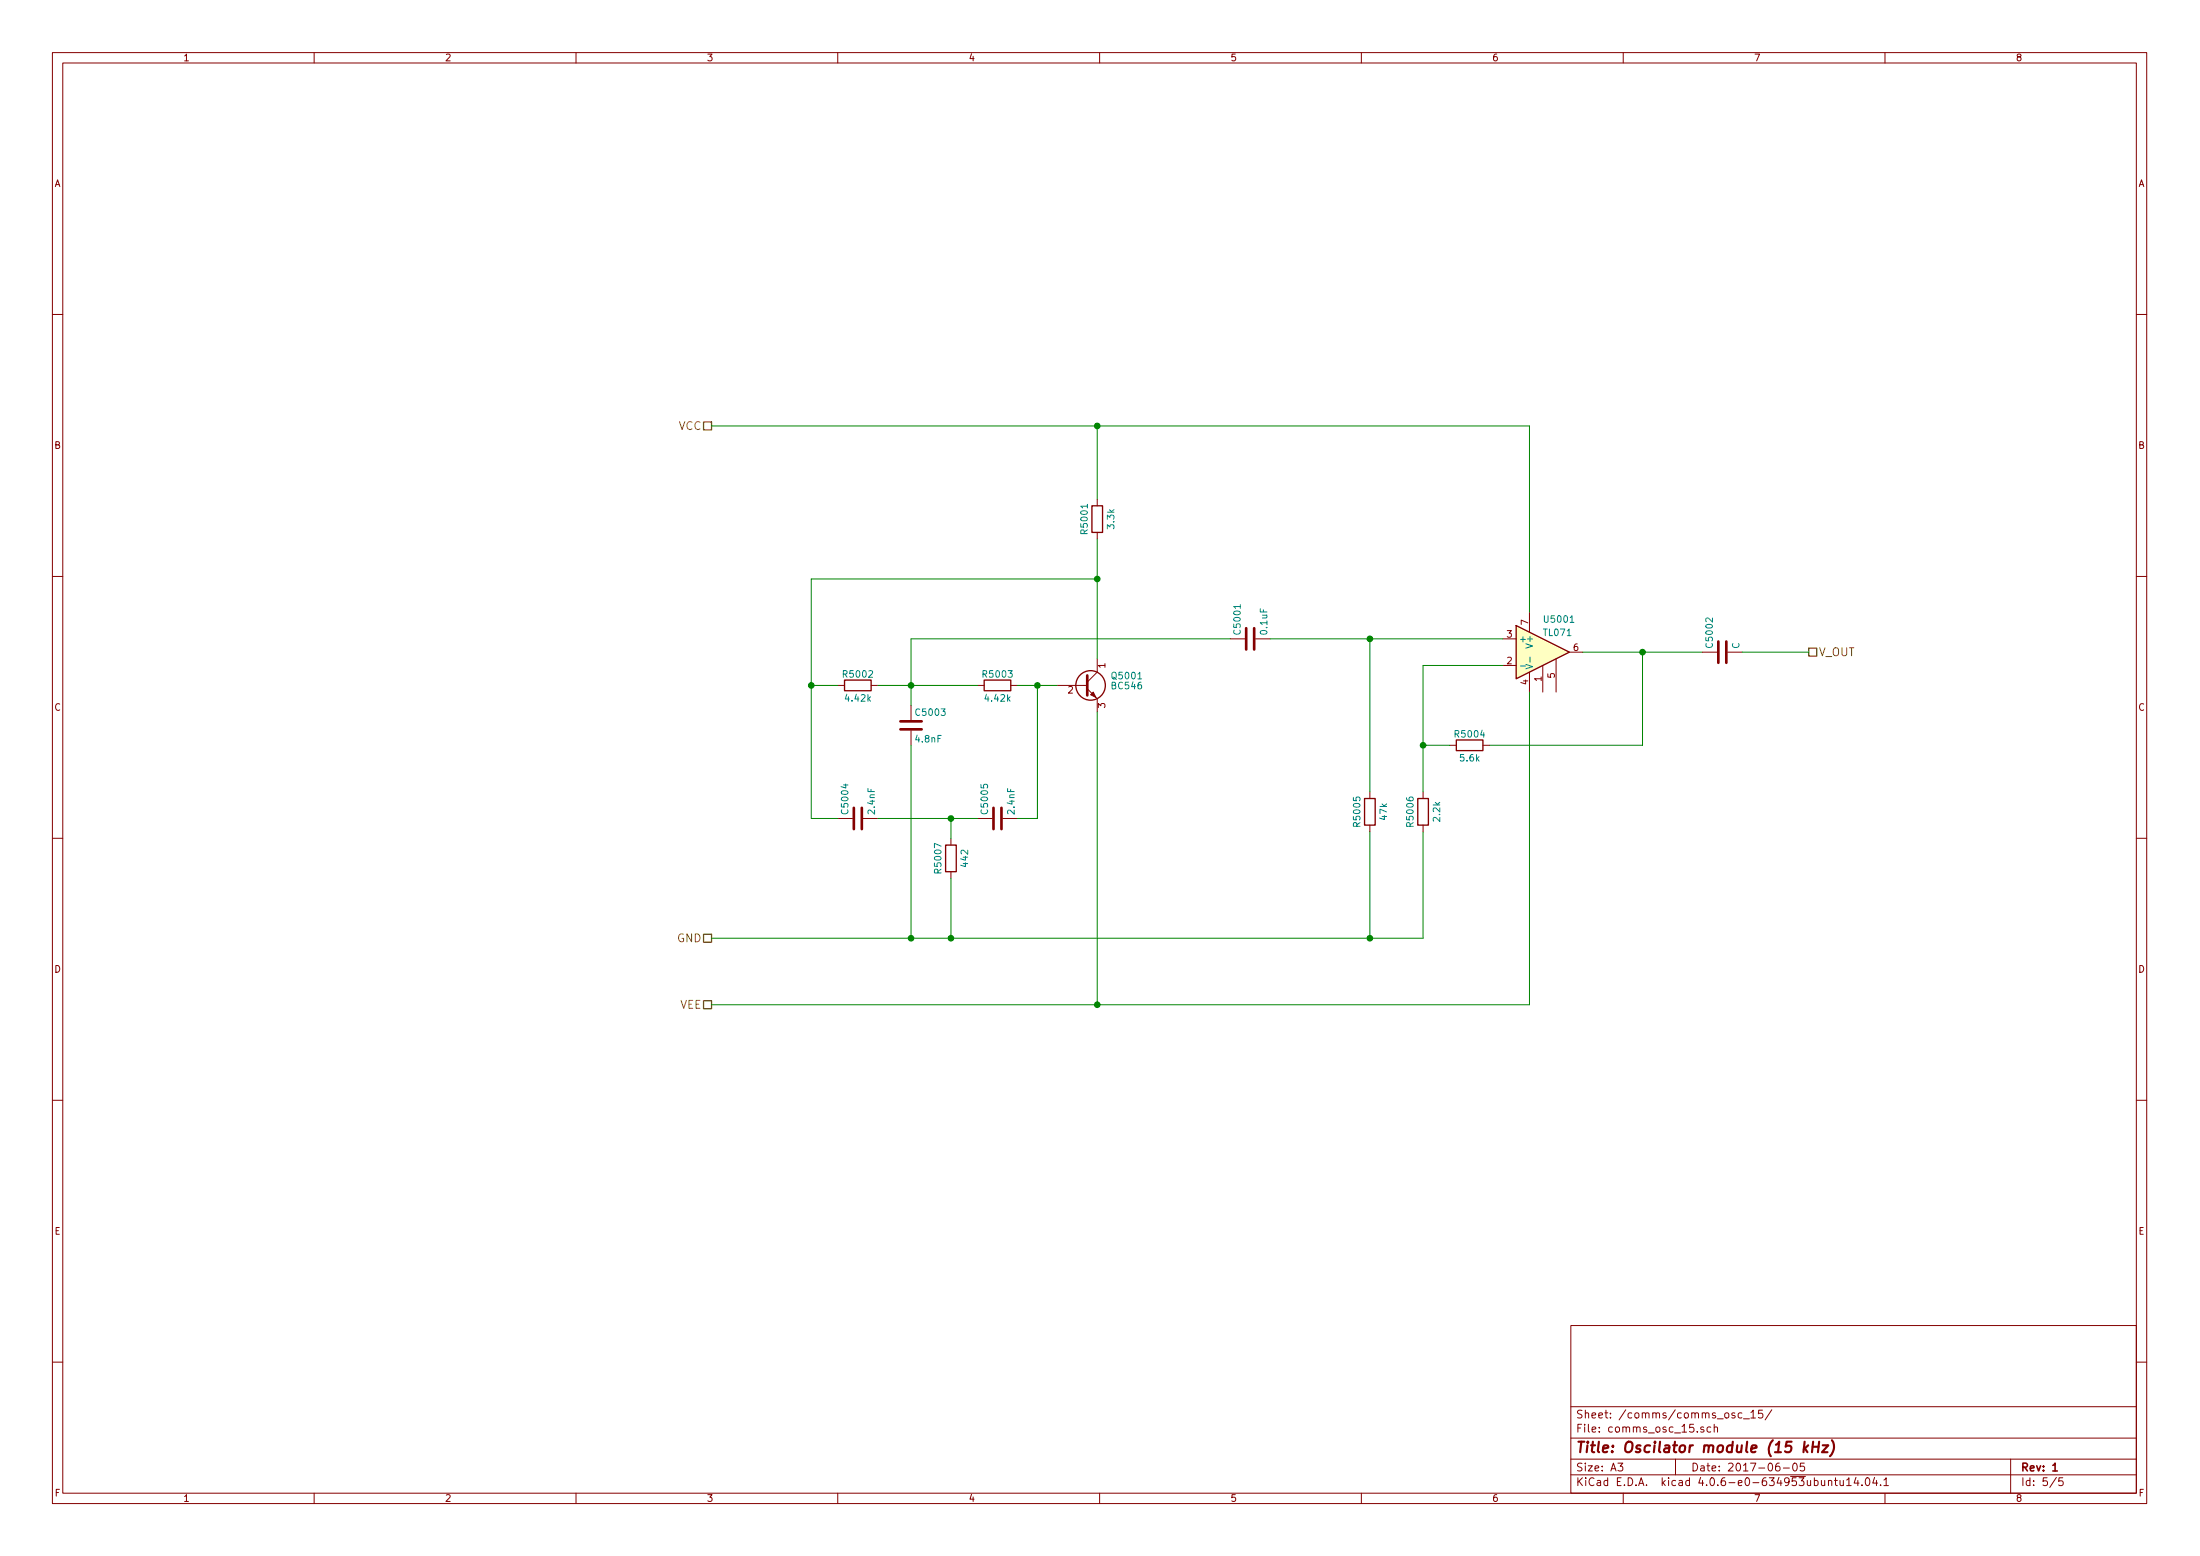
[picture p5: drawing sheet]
<svg xmlns="http://www.w3.org/2000/svg" width="420mm" height="297mm" viewBox="0 0 420 297" stroke-linecap="round" stroke-linejoin="round" font-family="sans-serif">
<g fill="none" stroke="#840000" stroke-width=".19">
<path d="M10 10h400v277h-400zM12 12h396v273.1h-396zM60 10v2M110 10v2M160 10v2M210 10v2M260 10v2M310 10v2M360 10v2M10 60h2M408 60h2M209.5 95.3v1.3"/>
<path d="M10 110h2M209.5 101.6v1.3M292.1 116.9v3.8M408 110h2M160 130.8h1.3M166.4 130.8h1.2M174 134.7v2.8M174 139.5v2.8M186.7 130.8h1.3M193 130.8h1.3M201.9 130.8h5.7M207.6 131.5l1.9 1.9v2.5"/>
<path d="M209.5 125.8v2.5l-1.9 1.9M234.9 122h2.8M239.8 122h2.8M287 127h2.6M287 122h2.6M292.1 128.3v3.8M294.6 127v5.1M297.2 125.8v6.3M299.7 124.5h2.6M325.1 124.5h2.8M329.9 124.5h2.8M160 156.2h2.8"/>
<path d="M164.8 156.2h2.8M186.7 156.2h2.8M191.5 156.2h2.8M261.6 151.2v1.2M261.6 157.5v1.3M271.8 151.2v1.2M271.8 157.5v1.3M276.9 142.3h1.2M283.2 142.3h1.3M10 160h2M181.6 160.1v1.2M181.6 166.4v1.3"/>
<path d="M408 160h2M10 210h2M408 210h2M300 253h108v32.1h-108zM10 260h2M300 278.5h108M300 274.5h108M300 268.5h108M309 279.3h.9l-.5 .6 .5 .1v.7l-.2 .1-.7-.1M320 278.5v3M325.4 272.5a.37 .37 0 0 0-.6 .1l.1 .2 .5 .2 .1 .1-.3 .3-.4-.1M326.7 272.5l-.4-.1-.3 .3 .1 .6 .2 .1 .4-.1"/>
<path d="M327.4 272.5l.2-.1 .4 .1v.9M327.4 271.9v1.5M332.7 269.8l-.5-.1-.2 .3v.6l.2 .1 .5-.1M333 270.9h1.1M334.4 269.6l.4-.4v1.5M334.4 270.7h.9M336.6 269.2h-.7l-.1 .7 .2-.1h.5l.2 .3-.1 .5-.2 .1-.6-.1M338.4 269.1l-1.3 2M339.8 279.3a.59 .59 0 0 0-.7 .6l.1 .8 .2 .1 .5-.1 .1-.5-.2-.3h-.4l-.3 .3M342.5 279.5l.2-.2a.81 .81 0 0 1 .6 .6 .81 .81 0 0 1-.3 .8l-.1 .1a.79 .79 0 0 1-.4-1.3zM344.6 279.3h-.7l-.1 .7 .2-.1h.5l.2 .3-.1 .5-.2 .1-.6-.1M384 278.5v6.6"/>
<path d="M408 260h2M60 285.1v1.9M110 285.1v1.9M160 285.1v1.9M210 285.1v1.9M260 285.1v1.9M300 281.5h108M310 285.1v1.9M340.6 280.2h1.1M349.2 282.7l.2-.1 .4 .1v.9M349.2 282.6v1M350.3 282.6h.6"/>
<path d="M350.5 282.1v1.3l.4 .2M351.4 282.6l.1 .9 .3 .1 .2-.1M352 282.6v1M352.7 282.5l.4-.4v1.5M352.7 283.6h.8M354.5 282l-.4 1.1h.9M354.8 282.6v1M355.6 283.5v.1M356.4 282.3l.2-.2a.81 .81 0 0 1 .6 .6 .81 .81 0 0 1-.3 .8l-.2 .1a.79 .79 0 0 1-.3-1.3zM358 282l-.3 1.1h.9M358.4 282.6v1M359.2 283.5v.1"/>
<path d="M359.8 282.5l.4-.4v1.5M359.8 283.6h.9M360 285.1v1.9M392.7 282l-1.2 2M394 282.1h-.8v.7l.2-.1h.5l.1 .3v.5l-.2 .1-.6-.1"/>
</g>
<path d="M392 280.8h.9" fill="none" stroke="#840000" stroke-width=".3"/>
<path d="M344.7 275.2l-.3 2M344.7 276.5l.5 .7M345.3 275.9l-.8 .8M346.2 276.2h1.1M346.3 275.2l-.3 2M347.4 275.2l-.2 2M348.1 275.9h1.1l-1.2 1.3h1M349.9 274.9a2.31 2.31 0 0 1-.4 3.1" fill="none" stroke="#840000" stroke-width=".41"/>
<g fill="none" stroke="#840000" stroke-width=".25">
<path d="M208.5 96.6h2.1v5h-2.1zM289.6 119.4l10.1 5.1-10.1 5.1zM161.3 129.8h5.1v2.1h-5.1zM188 129.8h5v2.1h-5zM260.6 152.4h2v5.1h-2zM270.8 152.4h2v5.1h-2zM278.1 141.3h5.1v2h-5.1zM180.6 161.3h2v5.1h-2z"/>
<circle cx="208.3" cy="130.8" r="2.82"/>
</g>
<path d="M238 119.9v4.1M239.5 119.9v4.1M172 139.2h4M172 137.7h4M207.6 128.9v3.9M328.2 122.5v4M329.7 122.5v4M163.1 154.2v4.1M164.6 154.2v4.1M189.7 154.2v4.1M191.3 154.2v4.1" fill="none" stroke="#840000" stroke-width=".51"/>
<path d="M208.3 132.6l.5-.5 .5 1z" fill="#840000" stroke="#840000" stroke-width=".19"/>
<path d="M289.6 119.4l10.1 5.1-10.1 5.1z" fill="#ffffc2" stroke="#ffffc2" stroke-width=".19"/>
<path d="M290.4 127.1h.9M291.4 126.8l1.3 .5-1.3 .4M292.2 125.4v1" fill="none" stroke="#008484" stroke-width=".19"/>
<path d="M134.4 80.6h1.5v1.5h-1.5zM345.4 123.7h1.6v1.6h-1.6zM134.4 178.3h1.5v1.6h-1.5zM134.4 191h1.5v1.6h-1.5z" fill="none" stroke="#848400" stroke-width=".25"/>
<g fill="none" stroke="#008400" stroke-width=".19">
<path d="M135.9 81.3h156.2v35.6M209.5 81.3v14M209.5 110.5h-54.6v45.7h5.1M209.5 102.9v22.9M154.9 130.8h5.1M167.6 130.8h19.1M194.3 130.8h7.6M198.1 130.8v25.4h-3.8M209.5 135.9v55.9M234.9 122h-60.9v12.7M242.6 122h44.4M261.6 122v29.2"/>
<path d="M287 127h-15.2v24.2M292.1 132.1v59.7h-156.2M302.3 124.5h22.8M313.7 124.5v17.8h-29.2M332.7 124.5h12.7M167.6 156.2h19.1M174 142.3v36.8M181.6 156.2v3.9M261.6 158.8v20.3M271.8 158.8v20.3h-135.9M271.8 142.3h5.1M181.6 167.7v11.4"/>
</g>
<g fill="#008400" stroke="#008400" stroke-width=".25">
<circle cx="209.6" cy="110.5" r=".51"/>
<circle cx="174" cy="130.8" r=".51"/>
<circle cx="154.9" cy="130.8" r=".51"/>
<circle cx="198.1" cy="130.8" r=".51"/>
<circle cx="181.6" cy="156.2" r=".51"/>
<circle cx="209.6" cy="191.8" r=".51"/>
<circle cx="209.6" cy="81.3" r=".51"/>
<circle cx="261.6" cy="122" r=".51"/>
<circle cx="271.8" cy="142.3" r=".51"/>
<circle cx="313.7" cy="124.5" r=".51"/>
<circle cx="261.6" cy="179.1" r=".51"/>
<circle cx="174" cy="179.1" r=".51"/>
<circle cx="181.6" cy="179.1" r=".51"/>
</g>
<text font-size="2.8" fill="#840000" x="301" y="277.3">Title: Oscilator module (15 kHz)</text>
<g font-size="2.1" fill="#848400">
<text x="129.5" y="82.1">VCC</text>
<text x="347.4" y="125.3">V_OUT</text>
<text x="129.2" y="179.9">GND</text>
<text x="129.7" y="192.6">VEE</text>
</g>
<g font-size="2.1" fill="#840000">
<text x="301" y="273.5">File: comms_osc_15.sch</text>
<text x="301" y="270.8">Sheet: /comms/comms_osc_15/</text>
<text x="301" y="280.9">Size: A3</text>
<text x="323" y="280.9">Date: 2017-06-05</text>
<text x="386" y="280.9">Rev: 1</text>
<text x="301" y="283.7">KiCad E.D.A. kicad 4.0.6-e0-634953ubuntu14.04.1</text>
<text x="386" y="283.7">Id: 5/5</text>
</g>
<g font-size="1.8" fill="#840000">
<text x="35" y="11.7">1</text>
<text x="85" y="11.7">2</text>
<text x="135" y="11.7">3</text>
<text x="185" y="11.7">4</text>
<text x="235" y="11.7">5</text>
<text x="285" y="11.7">6</text>
<text x="335" y="11.7">7</text>
<text x="385" y="11.7">8</text>
<text x="10.4" y="35.7">A</text>
<text x="408.4" y="35.7">A</text>
<text x="10.4" y="85.7">B</text>
<text x="408.4" y="85.7">B</text>
<text x="291.8" y="119.3" transform="rotate(-90 291.8 119.3)">7</text>
<text x="287.8" y="121.7">3</text>
<text x="300.5" y="124.2">6</text>
<text x="211.1" y="127.5" transform="rotate(-90 211.1 127.5)">1</text>
<text x="287.8" y="126.8">2</text>
<text x="291.8" y="130.7" transform="rotate(-90 291.8 130.7)">4</text>
<text x="294.4" y="130.1" transform="rotate(-90 294.4 130.1)">1</text>
<text x="296.9" y="129.4" transform="rotate(-90 296.9 129.4)">5</text>
<text x="10.4" y="135.7">C</text>
<text x="204" y="132.4">2</text>
<text x="211.1" y="135.1" transform="rotate(-90 211.1 135.1)">3</text>
<text x="408.4" y="135.7">C</text>
<text x="10.4" y="185.7">D</text>
<text x="408.4" y="185.7">D</text>
<text x="10.4" y="235.7">E</text>
<text x="408.4" y="235.7">E</text>
<text x="10.5" y="285.7">F</text>
<text x="35" y="286.7">1</text>
<text x="85" y="286.7">2</text>
<text x="135" y="286.7">3</text>
<text x="185" y="286.7">4</text>
<text x="235" y="286.7">5</text>
<text x="285" y="286.7">6</text>
<text x="335" y="286.7">7</text>
<text x="385" y="286.7">8</text>
<text x="408.5" y="285.7">F</text>
</g>
<g font-size="1.8" fill="#008484">
<text x="207.7" y="101.7" transform="rotate(-90 207.7 101.7)">R5001</text>
<text x="212.8" y="100.8" transform="rotate(-90 212.8 100.8)">3.3k</text>
<text x="295.1" y="118.9">U5001</text>
<text x="236.9" y="120.8" transform="rotate(-90 236.9 120.8)">C5001</text>
<text x="242" y="121" transform="rotate(-90 242 121)">0.1uF</text>
<text x="290.1" y="122.6">+</text>
<text x="292.7" y="123.4" transform="rotate(-90 292.7 123.4)">V+</text>
<text x="294.9" y="121.4">TL071</text>
<text x="327.1" y="123.4" transform="rotate(-90 327.1 123.4)">C5002</text>
<text x="332.2" y="123.9" transform="rotate(-90 332.2 123.9)">C</text>
<text x="161.2" y="129.3">R5002</text>
<text x="187.9" y="129.3">R5003</text>
<text x="212.4" y="131.6">BC546</text>
<text x="212.5" y="129.7">Q5001</text>
<text x="161.6" y="133.9">4.42k</text>
<text x="175.1" y="136.6">C5003</text>
<text x="188.3" y="133.9">4.42k</text>
<text x="175" y="141.7">4.8nF</text>
<text x="278.1" y="140.8">R5004</text>
<text x="278.9" y="145.4">5.6k</text>
<text x="162" y="155.1" transform="rotate(-90 162 155.1)">C5004</text>
<text x="167.1" y="155.3" transform="rotate(-90 167.1 155.3)">2.4nF</text>
<text x="188.7" y="155.1" transform="rotate(-90 188.7 155.1)">C5005</text>
<text x="193.8" y="155.3" transform="rotate(-90 193.8 155.3)">2.4nF</text>
<text x="259.8" y="157.6" transform="rotate(-90 259.8 157.6)">R5005</text>
<text x="264.9" y="156.4" transform="rotate(-90 264.9 156.4)">47k</text>
<text x="270" y="157.6" transform="rotate(-90 270 157.6)">R5006</text>
<text x="275" y="156.7" transform="rotate(-90 275 156.7)">2.2k</text>
<text x="179.8" y="166.5" transform="rotate(-90 179.8 166.5)">R5007</text>
<text x="184.9" y="165.3" transform="rotate(-90 184.9 165.3)">442</text>
</g>
</svg>
